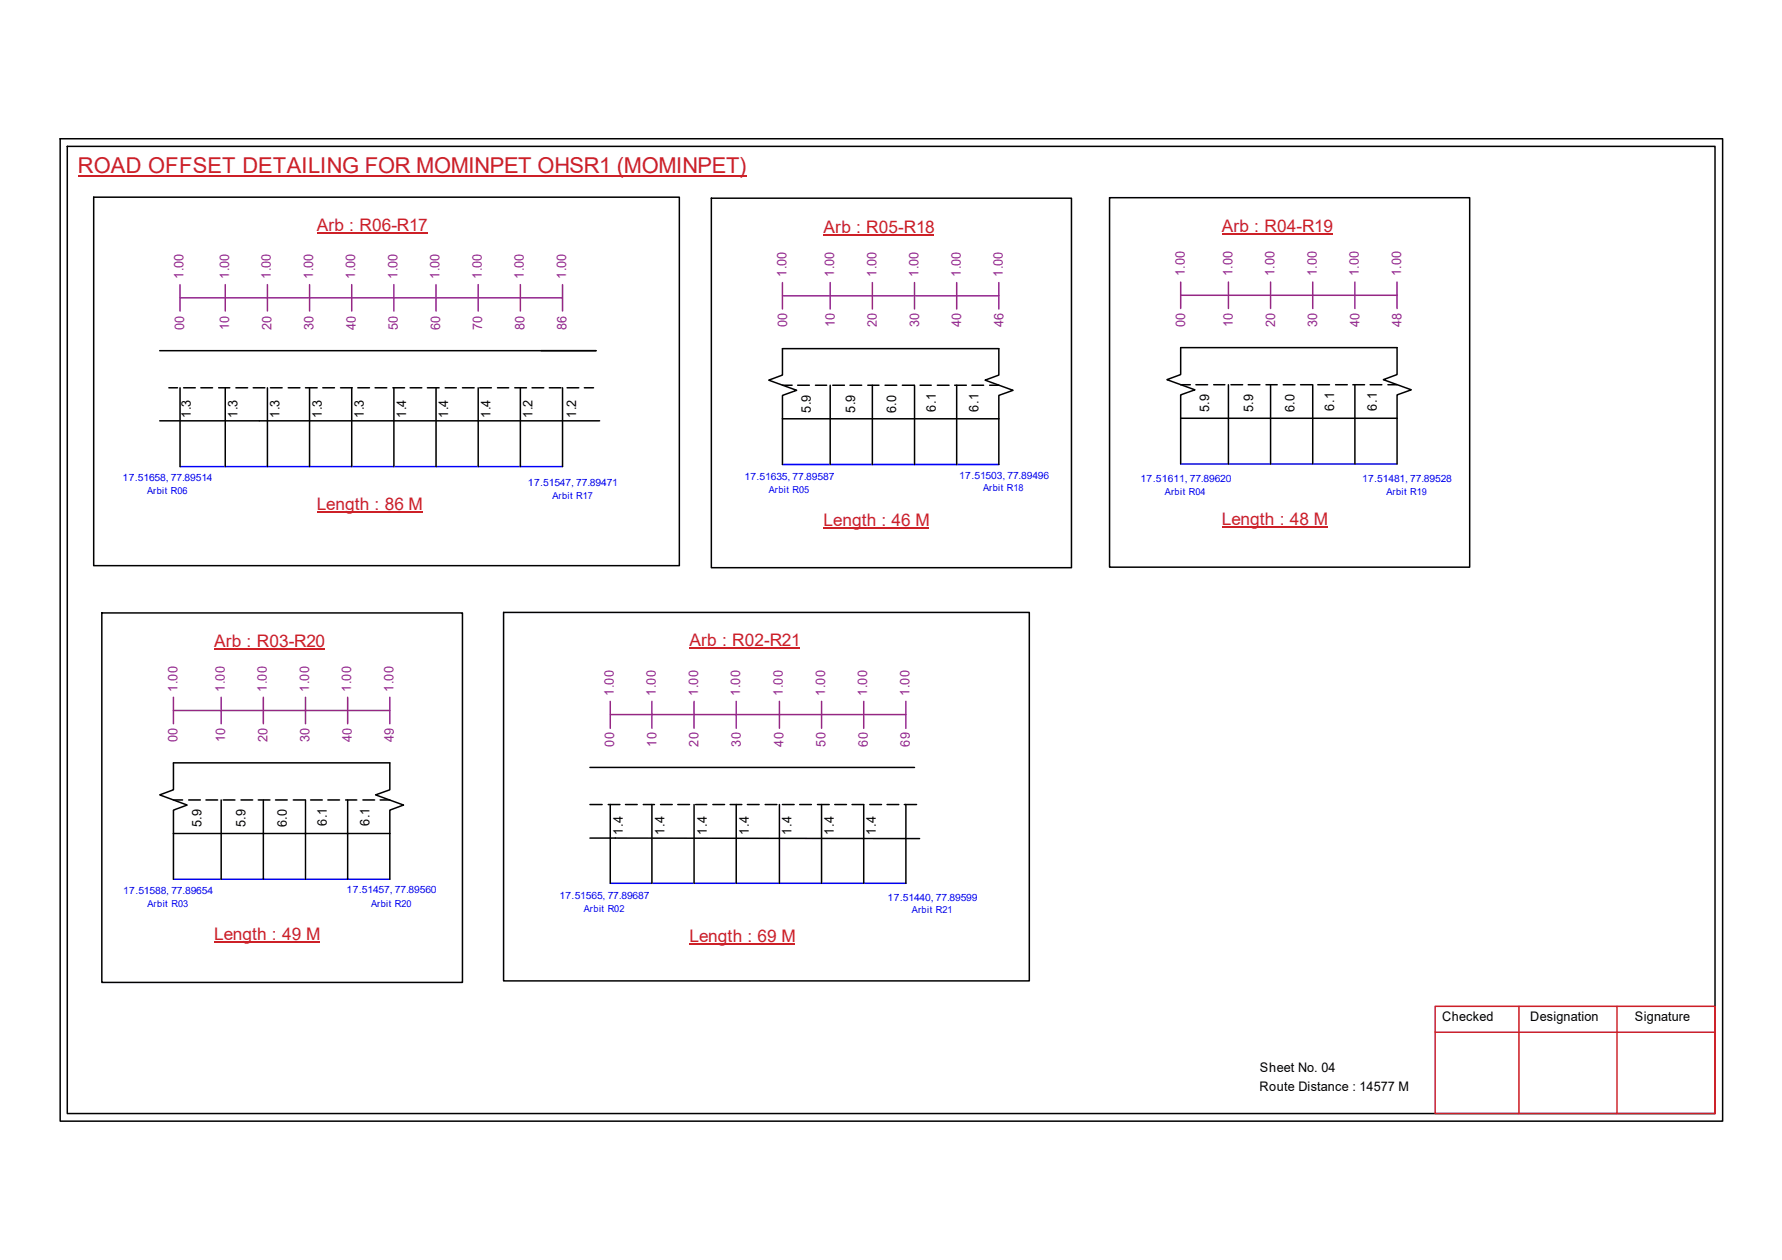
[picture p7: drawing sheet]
<svg xmlns="http://www.w3.org/2000/svg" width="297mm" height="210mm" viewBox="0 0 297 210" stroke-linecap="round" stroke-linejoin="round" font-family="sans-serif">
<g fill="none" stroke="#000" stroke-width=".25">
<path d="M10 23.1h277.1v163.7h-277.1zM11.2 24.4h274.7v161.1h-274.7zM15.6 32.9h97.6v61.3h-97.6zM118.6 33h60v61.6h-60zM185 32.9h60v61.6h-60zM26.6 58.4h72.8M26.6 70.1h73.3M28.1 64.6h1.5M30 64.6v13.1M30.6 64.6h2M33.5 64.6h1.9M36.4 64.6h1.9"/>
<path d="M37.5 64.6v13.1M39.3 64.6h2M42.2 64.6h2M44.6 64.6v13.1M45.1 64.6h1.9M48 64.6h2M50.9 64.6h2M51.6 64.6v13.1M53.8 64.6h1.9M56.8 64.6h1.9M58.6 64.6v13.1M59.6 64.6h2"/>
<path d="M62.5 64.6h2M65.5 64.6h1.9M65.7 64.6v13.1M68.4 64.6h1.9M71.2 64.6h2M72.7 64.6v13.1M74.2 64.6h1.9M77.1 64.6h1.9M79.7 64.6v13.1M80 64.6h1.9M82.9 64.6h1.9M85.8 64.6h2"/>
<path d="M86.7 64.6v13.1M88.7 64.6h1.9M91.6 64.6h1.9M93.8 64.6v13.1M94.5 64.6h2M97.4 64.6h1.5M130.4 69.8v-3.9l2.4-.9-4.7-1.7 2.3-.8v-4.4h36.1v4.4l-2.3 .8 4.7 1.7-2.4 .9v3.9M130.4 69.8h36.1M130.4 64.2h1.6M130.4 69.8v7.6M133 64.2h1.9M135.9 64.2h1.9"/>
<path d="M138.4 64.2v13.2M138.8 64.2h2M141.7 64.2h1.9M144.6 64.2h1.9M145.4 64.2v13.2M147.5 64.2h2M150.4 64.2h2M152.4 64.2v13.2M153.4 64.2h1.8M156.2 64.2h2M159.1 64.2h2M159.5 64.2v13.2"/>
<path d="M162 64.2h2M165 64.2h1.5M166.5 69.8v7.6M196.8 69.7v-3.9l2.4-.9-4.7-1.7 2.3-.8v-4.5h36.1v4.5l-2.3 .8 4.6 1.7-2.3 .9v3.9M196.8 69.7h36.1M196.8 64.1h1.6M196.8 69.7v7.6M199.3 64.1h2M202.3 64.1h1.9M204.8 64.1v13.2M205.2 64.1h1.9M208.1 64.1h1.9"/>
<path d="M211 64.1h1.9M211.8 64.1v13.2M213.9 64.1h2M216.8 64.1h1.9M218.8 64.1v13.2M219.7 64.1h1.9M222.6 64.1h2M225.5 64.1h2M225.8 64.1v13.2M228.4 64.1h1.9M231.3 64.1h1.6M232.9 69.7v7.6"/>
<path d="M17 102.1h60.1v61.6h-60.1zM83.9 102h87.7v61.4h-87.7zM28.9 138.9v-3.9l2.3-.9-4.6-1.7 2.3-.8v-4.5h36.1v4.5l-2.4 .8 4.7 1.7-2.3 .9v3.9M28.9 138.9h36.1M28.9 133.3h1.5M28.9 138.9v7.6M31.5 133.3h1.9M34.3 133.3h2M36.9 133.3v13.2M37.2 133.3h2M40.2 133.3h1.9M43 133.3h2"/>
<path d="M43.9 133.3v13.2M45.9 133.3h2M48.9 133.3h1.9M50.9 133.3v13.2M51.8 133.3h1.9M54.6 133.3h2M57.6 133.3h1.9M58 133.3v13.2M60.5 133.3h1.9M63.4 133.3h1.6M65 138.9v7.6M98.3 139.6l55 .1"/>
<path d="M98.3 134h2.1M98.3 127.8h54.1M101.4 134h1.9M101.7 134v13.2M104.3 134h1.9M107.2 134h1.9M108.7 134v13.2M110.1 134h2M113 134h1.9M115.7 134v13.2M115.9 134h1.9M118.8 134h2"/>
<path d="M121.7 134h2M122.7 134v13.2M124.6 134h1.9M127.5 134h2M129.9 134v13.2M130.4 134h2M133.3 134h2M136.3 134h1.9M136.9 134v13.2M139.1 134h2M142 134h2v13.2M145 134h1.9"/>
<path d="M147.9 134h1.9M150.7 134h2.1M151 134v13.2"/>
</g>
<path d="M239.2 167.6h46.7v17.9h-46.7zM239.2 172h46.7M253.2 167.6v17.9M269.5 167.6v17.9" fill="none" stroke="#cc1f26" stroke-width=".25"/>
<path d="M13 29.3h111.4" fill="none" stroke="#cd2027" stroke-width=".25"/>
<path d="M30 77.7h63.8M130.4 77.4h36.1M196.8 77.3h36.1M28.9 146.5h36.1M101.7 147.2h49.3" fill="none" stroke="#00f" stroke-width=".25"/>
<g fill="none" stroke="#93278f" stroke-width=".25">
<path d="M30 49.6h63.8M30 47.4v4.4M37.5 47.4v4.4M44.6 47.4v4.4M51.6 47.4v4.4M58.6 47.4v4.4M65.7 47.4v4.4M72.7 47.4v4.4M79.7 47.4v4.4M86.7 47.4v4.4M93.8 47.4v4.4M130.4 49.3h36.1"/>
<path d="M130.4 47.1v4.4M138.4 47.1v4.4M145.4 47.1v4.4M152.4 47.1v4.4M159.5 47.1v4.4M166.5 47.1v4.4M196.8 49.2h36.1M196.8 47v4.4M204.8 47v4.4M211.8 47v4.4M218.8 47v4.4M225.8 47v4.4"/>
<path d="M232.9 47v4.4M28.9 118.4h36.1M28.9 116.2v4.4M36.9 116.2v4.4M43.9 116.2v4.4M50.9 116.2v4.4M58 116.2v4.4M65 116.2v4.4M101.7 119h49.3M101.7 116.8v4.5M108.7 116.8v4.5M115.7 116.8v4.5"/>
<path d="M122.7 116.8v4.5M129.9 116.8v4.5M136.9 116.8v4.5M144 116.8v4.5M151 116.8v4.5"/>
</g>
<path d="M52.8 38.8h18.4M137.3 39.1h18.4M203.7 38.9h18.4M52.8 85.3h17.6M137.3 87.9h17.6M203.7 87.8h17.6M35.7 108.1h18.4M114.9 107.9h18.5M35.7 157h17.6M114.9 157.3h17.6" fill="none" stroke="#cd2027" stroke-width=".17"/>
<text font-size="3.6" fill="#cd2027" x="13" y="28.9">ROAD OFFSET DETAILING FOR MOMINPET OHSR1 (MOMINPET)</text>
<g font-size="2.9" fill="#cd2027">
<text x="52.8" y="38.4">Arb : R06-R17</text>
<text x="137.3" y="38.8">Arb : R05-R18</text>
<text x="203.7" y="38.6">Arb : R04-R19</text>
<text x="52.8" y="84.9">Length : 86 M</text>
<text x="137.3" y="87.5">Length : 46 M</text>
<text x="203.7" y="87.5">Length : 48 M</text>
<text x="35.7" y="107.8">Arb : R03-R20</text>
<text x="114.9" y="107.6">Arb : R02-R21</text>
<text x="35.7" y="156.6">Length : 49 M</text>
<text x="114.9" y="157">Length : 69 M</text>
</g>
<g font-size="2.2" fill="#93278f">
<text x="30.6" y="46.5" transform="rotate(-90 30.6 46.5)">1.00</text>
<text x="38.2" y="46.5" transform="rotate(-90 38.2 46.5)">1.00</text>
<text x="45.2" y="46.5" transform="rotate(-90 45.2 46.5)">1.00</text>
<text x="52.2" y="46.5" transform="rotate(-90 52.2 46.5)">1.00</text>
<text x="59.2" y="46.5" transform="rotate(-90 59.2 46.5)">1.00</text>
<text x="66.2" y="46.5" transform="rotate(-90 66.2 46.5)">1.00</text>
<text x="73.3" y="46.5" transform="rotate(-90 73.3 46.5)">1.00</text>
<text x="80.3" y="46.5" transform="rotate(-90 80.3 46.5)">1.00</text>
<text x="87.3" y="46.5" transform="rotate(-90 87.3 46.5)">1.00</text>
<text x="94.4" y="46.5" transform="rotate(-90 94.4 46.5)">1.00</text>
<text x="131.1" y="46.1" transform="rotate(-90 131.1 46.1)">1.00</text>
<text x="139.1" y="46.1" transform="rotate(-90 139.1 46.1)">1.00</text>
<text x="146.1" y="46.1" transform="rotate(-90 146.1 46.1)">1.00</text>
<text x="153.1" y="46.1" transform="rotate(-90 153.1 46.1)">1.00</text>
<text x="160.1" y="46.1" transform="rotate(-90 160.1 46.1)">1.00</text>
<text x="167.2" y="46.1" transform="rotate(-90 167.2 46.1)">1.00</text>
<text x="197.5" y="46.1" transform="rotate(-90 197.5 46.1)">1.00</text>
<text x="205.4" y="46.1" transform="rotate(-90 205.4 46.1)">1.00</text>
<text x="212.5" y="46.1" transform="rotate(-90 212.5 46.1)">1.00</text>
<text x="219.5" y="46.1" transform="rotate(-90 219.5 46.1)">1.00</text>
<text x="226.5" y="46.1" transform="rotate(-90 226.5 46.1)">1.00</text>
<text x="233.5" y="46.1" transform="rotate(-90 233.5 46.1)">1.00</text>
<text x="30.7" y="54.9" transform="rotate(-90 30.7 54.9)">00</text>
<text x="38.2" y="54.9" transform="rotate(-90 38.2 54.9)">10</text>
<text x="45.3" y="54.9" transform="rotate(-90 45.3 54.9)">20</text>
<text x="52.3" y="54.9" transform="rotate(-90 52.3 54.9)">30</text>
<text x="59.3" y="54.9" transform="rotate(-90 59.3 54.9)">40</text>
<text x="66.3" y="54.9" transform="rotate(-90 66.3 54.9)">50</text>
<text x="73.4" y="54.9" transform="rotate(-90 73.4 54.9)">60</text>
<text x="80.4" y="54.9" transform="rotate(-90 80.4 54.9)">70</text>
<text x="87.4" y="54.9" transform="rotate(-90 87.4 54.9)">80</text>
<text x="94.4" y="54.9" transform="rotate(-90 94.4 54.9)">86</text>
<text x="131.2" y="54.5" transform="rotate(-90 131.2 54.5)">00</text>
<text x="139.1" y="54.5" transform="rotate(-90 139.1 54.5)">10</text>
<text x="146.2" y="54.5" transform="rotate(-90 146.2 54.5)">20</text>
<text x="153.2" y="54.5" transform="rotate(-90 153.2 54.5)">30</text>
<text x="160.2" y="54.5" transform="rotate(-90 160.2 54.5)">40</text>
<text x="167.3" y="54.5" transform="rotate(-90 167.3 54.5)">46</text>
<text x="197.6" y="54.4" transform="rotate(-90 197.6 54.4)">00</text>
<text x="205.5" y="54.4" transform="rotate(-90 205.5 54.4)">10</text>
<text x="212.6" y="54.4" transform="rotate(-90 212.6 54.4)">20</text>
<text x="219.6" y="54.4" transform="rotate(-90 219.6 54.4)">30</text>
<text x="226.6" y="54.4" transform="rotate(-90 226.6 54.4)">40</text>
<text x="233.6" y="54.4" transform="rotate(-90 233.6 54.4)">48</text>
<text x="29.6" y="115.2" transform="rotate(-90 29.6 115.2)">1.00</text>
<text x="37.5" y="115.2" transform="rotate(-90 37.5 115.2)">1.00</text>
<text x="44.5" y="115.2" transform="rotate(-90 44.5 115.2)">1.00</text>
<text x="51.5" y="115.2" transform="rotate(-90 51.5 115.2)">1.00</text>
<text x="58.5" y="115.2" transform="rotate(-90 58.5 115.2)">1.00</text>
<text x="65.6" y="115.2" transform="rotate(-90 65.6 115.2)">1.00</text>
<text x="102.3" y="115.9" transform="rotate(-90 102.3 115.9)">1.00</text>
<text x="109.3" y="115.9" transform="rotate(-90 109.3 115.9)">1.00</text>
<text x="116.4" y="115.9" transform="rotate(-90 116.4 115.9)">1.00</text>
<text x="123.4" y="115.9" transform="rotate(-90 123.4 115.9)">1.00</text>
<text x="130.5" y="115.9" transform="rotate(-90 130.5 115.9)">1.00</text>
<text x="137.5" y="115.9" transform="rotate(-90 137.5 115.9)">1.00</text>
<text x="144.6" y="115.9" transform="rotate(-90 144.6 115.9)">1.00</text>
<text x="151.6" y="115.9" transform="rotate(-90 151.6 115.9)">1.00</text>
<text x="29.6" y="123.6" transform="rotate(-90 29.6 123.6)">00</text>
<text x="37.5" y="123.6" transform="rotate(-90 37.5 123.6)">10</text>
<text x="44.6" y="123.6" transform="rotate(-90 44.6 123.6)">20</text>
<text x="51.6" y="123.6" transform="rotate(-90 51.6 123.6)">30</text>
<text x="58.6" y="123.6" transform="rotate(-90 58.6 123.6)">40</text>
<text x="65.7" y="123.6" transform="rotate(-90 65.7 123.6)">49</text>
<text x="102.4" y="124.4" transform="rotate(-90 102.4 124.4)">00</text>
<text x="109.4" y="124.4" transform="rotate(-90 109.4 124.4)">10</text>
<text x="116.5" y="124.4" transform="rotate(-90 116.5 124.4)">20</text>
<text x="123.5" y="124.4" transform="rotate(-90 123.5 124.4)">30</text>
<text x="130.6" y="124.4" transform="rotate(-90 130.6 124.4)">40</text>
<text x="137.6" y="124.4" transform="rotate(-90 137.6 124.4)">50</text>
<text x="144.6" y="124.4" transform="rotate(-90 144.6 124.4)">60</text>
<text x="151.7" y="124.4" transform="rotate(-90 151.7 124.4)">69</text>
</g>
<g font-size="2.2">
<text x="31.8" y="69.6" transform="rotate(-90 31.8 69.6)">1.3</text>
<text x="39.6" y="69.6" transform="rotate(-90 39.6 69.6)">1.3</text>
<text x="46.6" y="69.6" transform="rotate(-90 46.6 69.6)">1.3</text>
<text x="53.6" y="69.6" transform="rotate(-90 53.6 69.6)">1.3</text>
<text x="60.7" y="69.6" transform="rotate(-90 60.7 69.6)">1.3</text>
<text x="67.7" y="69.6" transform="rotate(-90 67.7 69.6)">1.4</text>
<text x="74.7" y="69.6" transform="rotate(-90 74.7 69.6)">1.4</text>
<text x="81.7" y="69.6" transform="rotate(-90 81.7 69.6)">1.4</text>
<text x="88.8" y="69.6" transform="rotate(-90 88.8 69.6)">1.2</text>
<text x="96.1" y="69.6" transform="rotate(-90 96.1 69.6)">1.2</text>
<text x="135.2" y="68.7" transform="rotate(-90 135.2 68.7)">5.9</text>
<text x="142.5" y="68.7" transform="rotate(-90 142.5 68.7)">5.9</text>
<text x="149.4" y="68.8" transform="rotate(-90 149.4 68.8)">6.0</text>
<text x="156" y="68.6" transform="rotate(-90 156 68.6)">6.1</text>
<text x="163.1" y="68.6" transform="rotate(-90 163.1 68.6)">6.1</text>
<text x="201.5" y="68.7" transform="rotate(-90 201.5 68.7)">5.9</text>
<text x="208.9" y="68.7" transform="rotate(-90 208.9 68.7)">5.9</text>
<text x="215.8" y="68.7" transform="rotate(-90 215.8 68.7)">6.0</text>
<text x="222.4" y="68.4" transform="rotate(-90 222.4 68.4)">6.1</text>
<text x="229.5" y="68.4" transform="rotate(-90 229.5 68.4)">6.1</text>
<text x="33.6" y="137.8" transform="rotate(-90 33.6 137.8)">5.9</text>
<text x="40.9" y="137.8" transform="rotate(-90 40.9 137.8)">5.9</text>
<text x="47.8" y="137.8" transform="rotate(-90 47.8 137.8)">6.0</text>
<text x="54.5" y="137.6" transform="rotate(-90 54.5 137.6)">6.1</text>
<text x="61.6" y="137.6" transform="rotate(-90 61.6 137.6)">6.1</text>
<text x="103.8" y="139" transform="rotate(-90 103.8 139)">1.4</text>
<text x="110.8" y="139" transform="rotate(-90 110.8 139)">1.4</text>
<text x="117.8" y="139" transform="rotate(-90 117.8 139)">1.4</text>
<text x="124.8" y="139" transform="rotate(-90 124.8 139)">1.4</text>
<text x="131.9" y="139" transform="rotate(-90 131.9 139)">1.4</text>
<text x="139" y="139" transform="rotate(-90 139 139)">1.4</text>
<text x="146" y="139" transform="rotate(-90 146 139)">1.4</text>
<text x="240.4" y="170.1">Checked</text>
<text x="255.1" y="170.1">Designation</text>
<text x="272.5" y="170.1">Signature</text>
<text x="210" y="178.6">Sheet No. 04</text>
<text x="209.9" y="181.7">Route Distance : 14577 M</text>
</g>
<g font-size="1.7" fill="#00f">
<text x="20.4" y="80.2">17.51658, 77.89514</text>
<text x="88" y="80.9">17.51547, 77.89471</text>
<text x="124.1" y="79.9">17.51635, 77.89587</text>
<text x="159.9" y="79.8">17.51503, 77.89496</text>
<text x="190.1" y="80.3">17.51611, 77.89620</text>
<text x="227" y="80.3">17.51481, 77.89528</text>
<text x="20.5" y="149">17.51588, 77.89654</text>
<text x="57.8" y="148.8">17.51457, 77.89560</text>
<text x="93.3" y="149.8">17.51565, 77.89687</text>
<text x="148" y="150">17.51440, 77.89599</text>
</g>
<g font-size="1.6" fill="#00f">
<text x="24.5" y="82.3">Arbit R06</text>
<text x="92.1" y="83.1">Arbit R17</text>
<text x="128.1" y="82.1">Arbit R05</text>
<text x="163.9" y="81.9">Arbit R18</text>
<text x="194.2" y="82.5">Arbit R04</text>
<text x="231.1" y="82.5">Arbit R19</text>
<text x="24.6" y="151.1">Arbit R03</text>
<text x="61.8" y="151">Arbit R20</text>
<text x="97.3" y="152">Arbit R02</text>
<text x="152" y="152.1">Arbit R21</text>
</g>
</svg>
